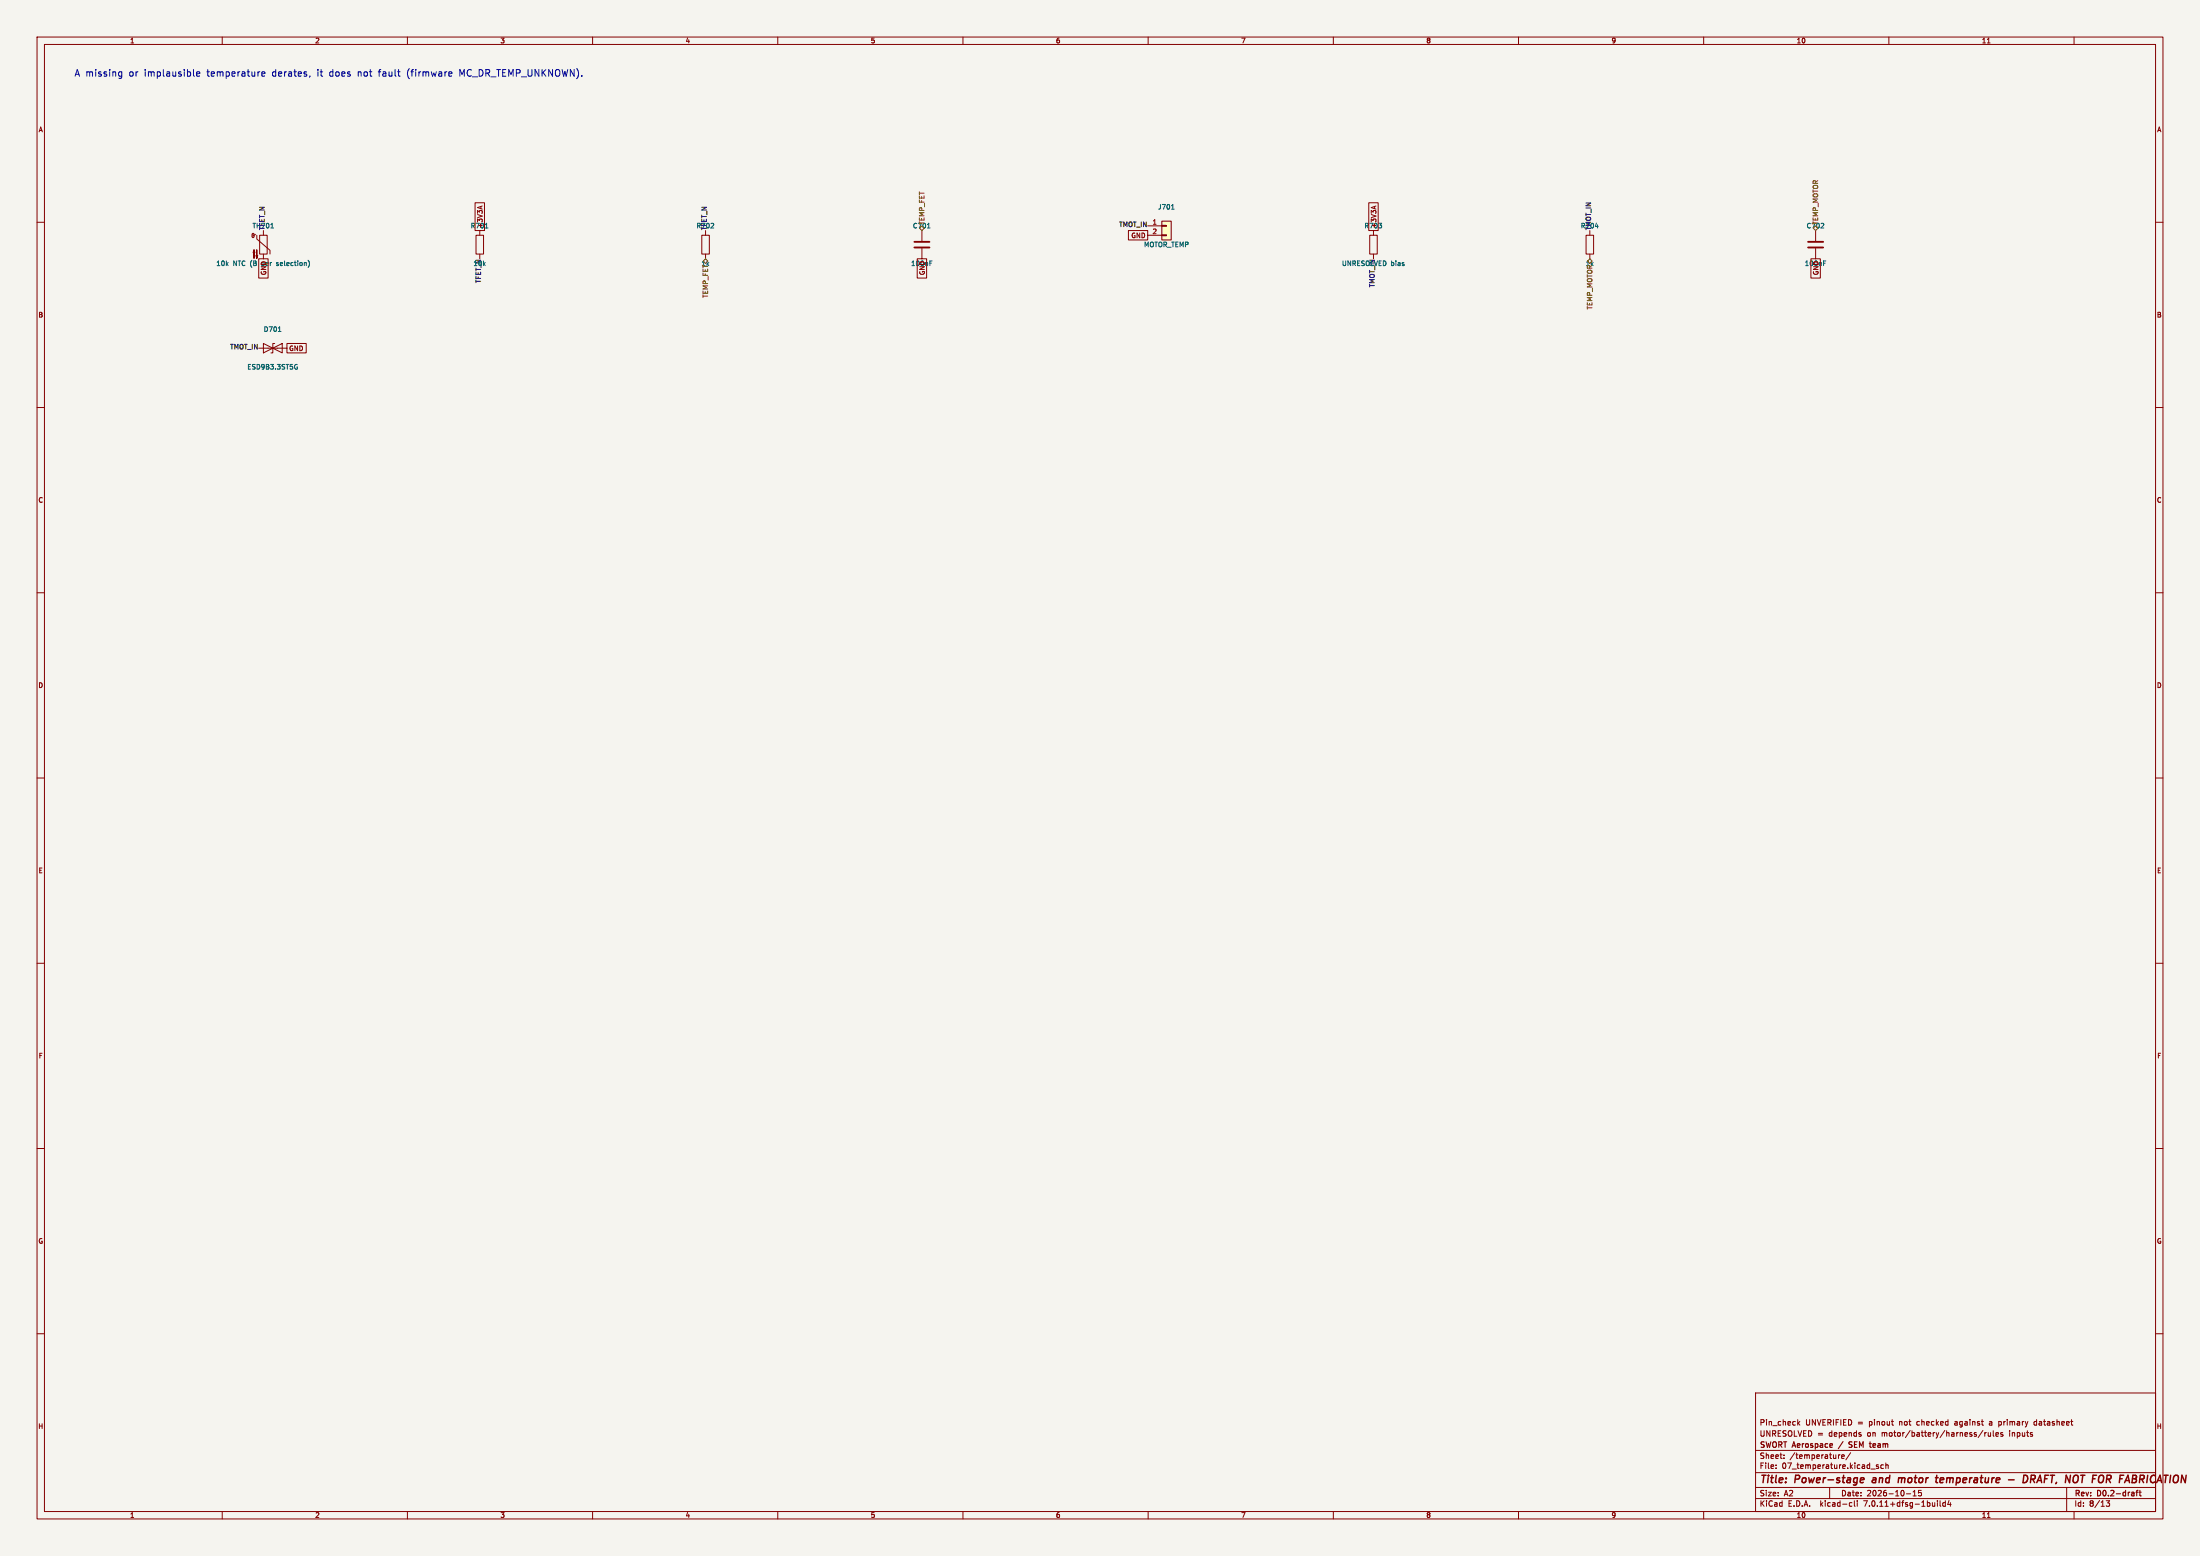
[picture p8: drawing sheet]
<svg xmlns="http://www.w3.org/2000/svg" width="594mm" height="420mm" viewBox="0 0 594 420" stroke-linecap="round" stroke-linejoin="round" font-family="sans-serif">
<path d="M0 0h594v420h-594z" fill="#f5f4ef" stroke="#f5f4ef" stroke-width=".27"/>
<g fill="none" stroke="#840000" stroke-width=".27">
<path d="M10 10h574v400h-574zM12 12h570v396h-570zM60 10v2M110 10v2M160 10v2M210 10v2M260 10v2M310 10v2M360 10v2M410 10v2M460 10v2M510 10v2"/>
<path d="M536.6 11.6h.7M560 10v2M10 60h2M128.3 54.7h2.5v7.5h-2.5zM129.8 55.7v.6M130.2 55.6l-1.3 .4M313.7 59.7h2.5v5.1h-2.5zM369.6 54.7h2.5v7.5h-2.5zM371.1 55.7v.6M371.5 55.6l-1.3 .4M582 60h2M69 63.2l-.7 .3-.2-.4 .3-.1 .2 .2v.7l-.2 .2h-.3l-.2-.5"/>
<path d="M69.3 63.5v1l3.6 3.1v1M69.8 69.9h2.6v5.2h-2.6zM70.1 63.5h2v5.1h-2zM71.1 62.2v1.3M71.1 68.6v1.3M128.5 63.5h2.1v5.1h-2.1zM129.5 62.2v1.3M129.5 68.6v1.3M189.5 63.5h2v5.1h-2zM190.5 62.2v1.3M190.5 68.6v1.3M247.6 69.9h2.6v5.2h-2.6z"/>
<path d="M248.9 62.2v2.8M248.9 67.1v2.8M304.7 62.2h5.2v2.6h-5.2zM309.9 61h3.8M309.9 63.5h3.8M313.7 63.4h1.3v.2h-1.3zM313.7 60.8h1.3v.3h-1.3zM369.8 63.5h2.1v5.1h-2.1zM370.8 62.2v1.3M370.8 68.6v1.3M428.2 63.5h2.1v5.1h-2.1zM429.3 62.2v1.3"/>
<path d="M429.3 68.6v1.3M488.9 69.9h2.6v5.2h-2.6zM490.2 62.2v2.8M490.2 67.1v2.8M69.8 94h7.7M71.1 92.7l2.6 1.3-2.6 1.3zM73.7 94l2.5-1.3v2.6zM74.2 92.7h-.5v2.6h-.5M77.5 92.7h5.2v2.6h-5.2zM10 110h2M582 110h2M10 160h2"/>
<path d="M582 160h2M10 210h2M582 210h2M10 260h2M582 260h2M10 310h2M582 310h2M10 360h2M474 376h108v32h-108zM582 360h2M474 397.5h108M474 391.5h108"/>
<path d="M479.5 396.2v.2M479.5 395.4v.2M481.7 393.5v.2M481.7 392.7v.2M485.4 383.2v1.5M485.5 384.1l.5 .6M486 383.7l-.6 .5M496.8 392.7l-.4 .3M497.2 393.2l.8-.2-.1-.3h-.4l-.3 .2 .1 .7h.6M499.7 392.1l-1.3 1.9M502.5 387.2v.4M505.2 396.5h1.1"/>
<path d="M507.2 395.4h-.4l-.2 .2 .1 .2 .5 .1v.4h-.6M508.5 395.4h-.4l-.3 .3 .2 .6h.5M509.2 395.5l.5-.1 .1 1M509.2 394.9v1.5M510.7 383.7h.5M511.1 384.7h.1M535.4 386.1l-1.3 1.9M535.9 386.7v1M536.3 386.7l-.4 .3M536.8 386.7l.1 .9 .6-.1M537.2 384.2v.4M537.5 386.7v1"/>
<path d="M538.2 386.2v1.3l.2 .2M538.9 387.2l.7-.2-.1-.3h-.4l-.2 .2 .1 .7h.5M539.7 384.6l.4 .1M539.7 383.7v1.5M540.1 383.7h-.4M540.7 386.7h-.3l-.2 .2v.2l.5 .1v.4h-.5M549.7 383.7l-.5 .3v.5l.5 .2M60 408v2M110 408v2M160 408v2M210 408v2M260 408v2"/>
<path d="M310 408v2M360 408v2M410 408v2M460 408v2M474 404.5h108M474 401.5h108M494 401.5v3M499.6 405.6h.4M500 406.5l-.4 .1M500.7 405.1v1.3l.2 .2M501.5 405.1v.1M501.5 405.6v1"/>
<path d="M510 408v2M514.7 403.2h1.2M516.5 403.8h.9M516.5 402.7l.5-.4v1.5M518.7 402.3h-.7v.7l.7-.1v.7l-.2 .2-.5-.2M523.1 405.1v.1M523.1 405.6v1M523.8 405.1v1.3l.2 .2M525.2 405.6h-.4l-.3 .3 .2 .6h.5M525.2 405.1v1.5M526.2 405l-.3 1.1h.9M526.6 405.6v1"/>
<path d="M536.6 409.6h.7M558 401.5v6.5M560 408v2M568.7 405.1h.9l-.5 .5 .4 .2v.6l-.8 .1"/>
</g>
<path d="M497.6 389.1l-1.3 1.9M499.2 390.6h.7M500.1 389.2h-.6l-.3 .3 .1 .3 .6 .2M506.2 389.7l-.5 .2 .1 .7 .4 .1M506.4 390l-.7 .2M576.7 402.8h.6M577.3 402.3l-.4 .2v1.3M577.6 402.8h.5M577.8 402.3v1.3l.3 .2" fill="none" stroke="#840000" stroke-width=".3"/>
<g fill="none" stroke="#840000" stroke-width=".4">
<path d="M502.3 399.5l1-.2-.1-.3-.5-.1-.4 .2v1h.8M505.6 399.5l-.1 .4 .2 .3M512.7 398.9l-.2 1.3M513.4 399l-.5-.1-.3 .2M513.5 399.1l-.1 1.1M522.6 398.9h.7M524.6 398.9l-.6 .1-.2 .9 .2 .3 .6-.1M524.8 399.3l-1 .2M542.3 399.4h1.5M547.5 399.1a.72 .72 0 0 0-.6-.9h-.4l-.3 2M548.3 399.2l1-.1 .2-.2v-.5l-.3-.2h-.7l-.3 2M548.8 399.2l.6 1"/>
<path d="M577.8 399.2h.7M578.6 398.2h-.7l-.3 2"/>
</g>
<path d="M313.7 59.7h2.5v5.1h-2.5z" fill="#ffffc2" stroke="#ffffc2" stroke-width=".27"/>
<g fill="none" stroke="#006464" stroke-width=".27">
<path d="M316.3 56.5h.7M73.1 61.5h.7M83.2 70.2a1.46 1.46 0 0 1 0 2M131 61.5h.7M250.4 61.5h.7M251.1 71h.4M251.1 70.4h.6M430.7 61.1h.8M492.4 71h.4M492.4 70.4h.6M75.1 89.5h.8M79.9 98.4h.4"/>
<path d="M80.1 99.1h.2v.4l-.4 .1"/>
</g>
<g fill="#840000" stroke="#840000" stroke-width=".27">
<path d="M68.6 67.4l.2 .8h-.5l.3-.8v2.3z"/>
<path d="M69.3 67.4v2.3l-.2-.7h.5l-.3 .7z"/>
</g>
<path d="M246.9 66.8h4.1M246.9 65.3h4.1M488.2 66.8h4.1M488.2 65.3h4.1" fill="none" stroke="#840000" stroke-width=".51"/>
<path d="M189.9 70.5l.6-.6 .6 .6-.6 .6zM428.6 70.5l.7-.6 .6 .6-.6 .6z" fill="none" stroke="#725600" stroke-width=".27"/>
<path d="M32.2 19.5h.7M32.9 19.4v1.4l-.4 .4-.4-.1M53.1 20l.9-.2-.1-.3-.5-.1-.3 .2 .1 .9h.7M70.7 20l.8-.2-.1-.3-.5-.1-.2 .2 .1 .9h.6M121.4 19.4l.5 .1 .1 .3-.8 .2M32.2 20.5h.7M52.2 20.3l.3 .3M83.7 20.5l-.2 .3M121.9 20.5l-.5 .1" fill="none" stroke="#0000c2" stroke-width=".27"/>
<g font-size="2.8" fill="#840000">
<text x="475" y="400.9">Title:</text>
<text x="484.7" y="400.9">Power-stage</text>
<text x="506.4" y="400.9">and</text>
<text x="514.2" y="400.9">motor</text>
<text x="525.2" y="400.9">temperature</text>
<text x="545.5" y="400.9">-</text>
<text x="550.3" y="400.9">DRAFT,</text>
<text x="562.5" y="400.9">NOT FOR</text>
<text x="578.7" y="400.9">FABRICATIO</text>
</g>
<g font-size="2.5" fill="#0000c2">
<text x="20" y="20.9">A missing</text>
<text x="34.8" y="20.9">or</text>
<text x="39" y="20.9">implausible</text>
<text x="56" y="20.9">temperature</text>
<text x="73.6" y="20.9">derates,</text>
<text x="85.9" y="20.9">it</text>
<text x="89.3" y="20.9">does</text>
<text x="97" y="20.9">not</text>
<text x="102.7" y="20.9">fault</text>
<text x="110.5" y="20.9">(firmware</text>
<text x="124.7" y="20.9">MC_DR_TEMP_UNKNOWN).</text>
</g>
<g font-size="2.1" fill="#840000">
<text x="475" y="388">UNRESOLVED =</text>
<text x="475" y="385">Pin_check</text>
<text x="487.4" y="385">UNVERIFIED</text>
<text x="493.8" y="388">depends</text>
<text x="501.6" y="385">=</text>
<text x="504.3" y="388">on</text>
<text x="504.8" y="385">pinout</text>
<text x="508.3" y="388">motor/battery/harness/rules</text>
<text x="513.1" y="385">not</text>
<text x="517.9" y="385">checked</text>
<text x="528.3" y="385">against</text>
<text x="537.8" y="385">a</text>
<text x="540.5" y="385">primary</text>
<text x="542.9" y="388">inputs</text>
<text x="550.2" y="385">datasheet</text>
<text x="475" y="394">Sheet:</text>
<text x="475" y="391.2">SWORT Aerospace</text>
<text x="483.2" y="394">/temperature/</text>
<text x="500.5" y="391.2">SEM</text>
<text x="506.8" y="391.2">team</text>
<text x="475" y="396.7">File:</text>
<text x="481.1" y="396.7">07_temperature.kicad_sch</text>
<text x="475" y="406.9">KiCad</text>
<text x="475" y="404.1">Size:</text>
<text x="481.7" y="404.1">A2</text>
<text x="482.7" y="406.9">E.D.A.</text>
<text x="491.6" y="406.9">kicad-cli</text>
<text x="497" y="404.1">Date:</text>
<text x="503.5" y="406.9">7.0.11+dfsg-1build4</text>
<text x="504" y="404.1">2026-10-15</text>
<text x="560" y="404.3">Rev:</text>
<text x="560" y="406.9">Id:</text>
<text x="564.1" y="406.9">8/13</text>
<text x="566.4" y="404.3">D0.2-draft</text>
</g>
<g font-size="1.8" fill="#840000">
<text x="35" y="11.9">1</text>
<text x="85" y="11.9">2</text>
<text x="135" y="11.9">3</text>
<text x="185" y="11.9">4</text>
<text x="235" y="11.9">5</text>
<text x="285" y="11.9">6</text>
<text x="335" y="11.9">7</text>
<text x="385" y="11.9">8</text>
<text x="435" y="11.9">9</text>
<text x="485" y="11.9">10</text>
<text x="535" y="11.9">11</text>
<text x="10.3" y="35.9">A</text>
<text x="582.3" y="35.9">A</text>
<text x="127" y="61.8">R701</text>
<text x="130.5" y="61.8" transform="rotate(-90 130.5 61.8)">+3V3A</text>
<text x="305.3" y="64.5">GND</text>
<text x="368.3" y="61.8">R703</text>
<text x="371.8" y="61.8" transform="rotate(-90 371.8 61.8)">+3V3A</text>
<text x="70.9" y="72">per</text>
<text x="72.1" y="74.4" transform="rotate(-90 72.1 74.4)">GND</text>
<text x="249.9" y="74.4" transform="rotate(-90 249.9 74.4)">GND</text>
<text x="491.2" y="74.4" transform="rotate(-90 491.2 74.4)">GND</text>
<text x="10.3" y="85.9">B</text>
<text x="582.3" y="85.9">B</text>
<text x="77.9" y="94.9">GND</text>
<text x="10.3" y="135.9">C</text>
<text x="582.3" y="135.9">C</text>
<text x="10.3" y="185.9">D</text>
<text x="582.3" y="185.9">D</text>
<text x="10.3" y="235.9">E</text>
<text x="582.3" y="235.9">E</text>
<text x="10.3" y="285.9">F</text>
<text x="582.3" y="285.9">F</text>
<text x="10.3" y="335.9">G</text>
<text x="582.3" y="335.9">G</text>
<text x="10.2" y="385.9">H</text>
<text x="582.2" y="385.9">H</text>
<text x="35" y="409.9">1</text>
<text x="85" y="409.9">2</text>
<text x="135" y="409.9">3</text>
<text x="185" y="409.9">4</text>
<text x="235" y="409.9">5</text>
<text x="285" y="409.9">6</text>
<text x="335" y="409.9">7</text>
<text x="385" y="409.9">8</text>
<text x="435" y="409.9">9</text>
<text x="485" y="409.9">10</text>
<text x="535" y="409.9">11</text>
</g>
<g font-size="1.8" fill="#006464">
<text x="312.6" y="56.7">J701</text>
<text x="58.3" y="72">10k</text>
<text x="62.9" y="72">NTC (B</text>
<text x="75.1" y="72">selection)</text>
<text x="245.9" y="72">100nF</text>
<text x="308.8" y="66.9">MOTOR_TEMP</text>
<text x="362.2" y="72">UNRESOLVED bias</text>
<text x="487.2" y="72">100nF</text>
<text x="71.1" y="89.8">D701</text>
<text x="66.7" y="99.9">ESD9B3.3ST5G</text>
</g>
<g font-size="1.8" fill="#0f0f0f">
<text x="68.1" y="61.8">TH701</text>
<text x="71.6" y="62.2" transform="rotate(-90 71.6 62.2)">TFET_N</text>
<text x="187.9" y="61.8">R702</text>
<text x="191" y="62.2" transform="rotate(-90 191 62.2)">TFET_N</text>
<text x="302.1" y="61.5">TMOT_IN</text>
<text x="426.7" y="61.8">R704</text>
<text x="429.8" y="62.2" transform="rotate(-90 429.8 62.2)">TMOT_IN</text>
<text x="127.7" y="72">10k</text>
<text x="130.1" y="76.5" transform="rotate(-90 130.1 76.5)">TFET_N</text>
<text x="371.4" y="77.7" transform="rotate(-90 371.4 77.7)">TMOT_IN</text>
<text x="62" y="94.5">TMOT_IN</text>
</g>
<g font-size="1.8" fill="#725600">
<text x="246.4" y="61.8">C701</text>
<text x="249.8" y="60.8" transform="rotate(-90 249.8 60.8)">TEMP_FET</text>
<text x="487.7" y="61.8">C702</text>
<text x="491.1" y="60.8" transform="rotate(-90 491.1 60.8)">TEMP_MOTOR</text>
<text x="189.3" y="72">1k</text>
<text x="428" y="72">1k</text>
<text x="191.4" y="80.5" transform="rotate(-90 191.4 80.5)">TEMP_FET</text>
<text x="430.1" y="83.7" transform="rotate(-90 430.1 83.7)">TEMP_MOTOR</text>
</g>
<g font-size="1.8" fill="#a90000">
<text x="311.1" y="60.7">1</text>
<text x="311.1" y="63.2">2</text>
</g>
</svg>
